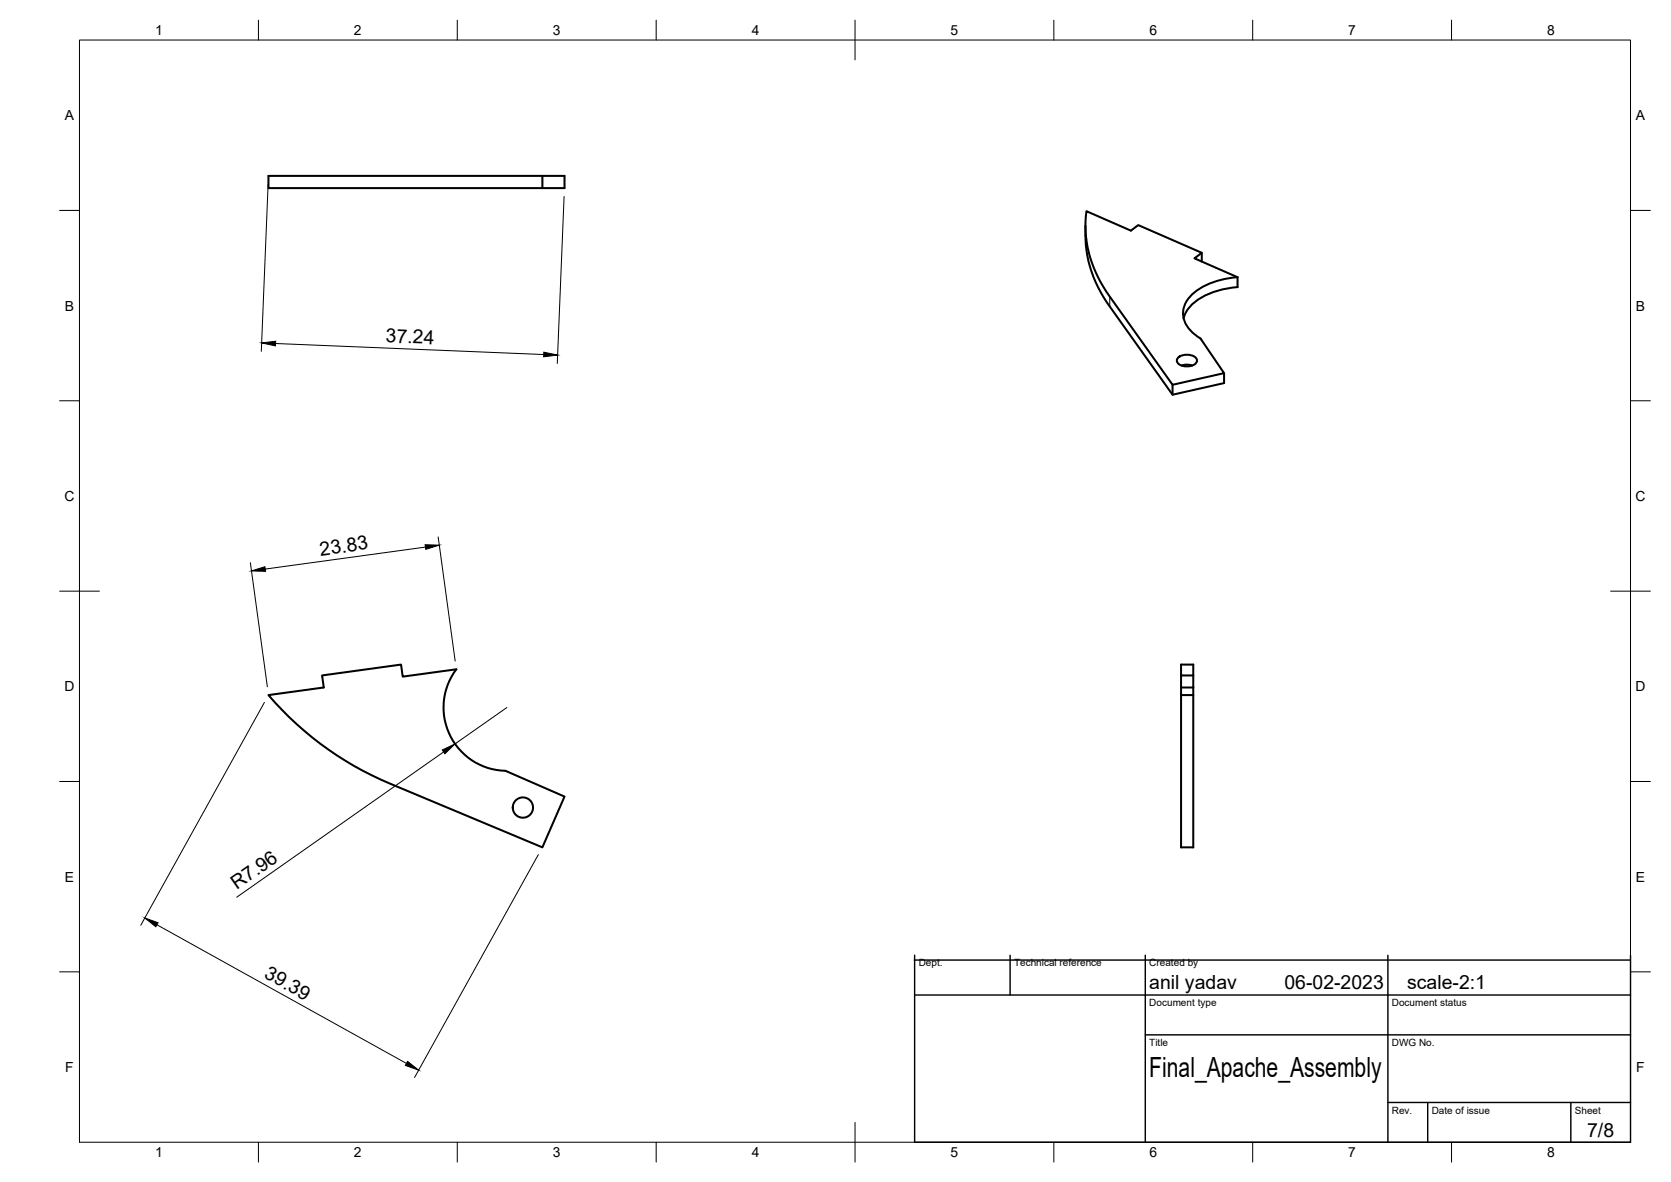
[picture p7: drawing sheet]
<svg xmlns="http://www.w3.org/2000/svg" width="420mm" height="297mm" viewBox="0 0 420 297" stroke-linecap="round" stroke-linejoin="round" font-family="sans-serif">
<!-- layer: Visible -->
<g fill="none" stroke="#000" stroke-width=".51">
<path d="M67.5 44.2h74.4v3.1h-74.4zM136.4 44.2v3.1M272.9 56.7a30.9 30.9 0 0 0 6.1 20.3l15.8 22.2 13-2.9v-2.5M273.2 53.1l11.2 4.9 1.8-1.4 16 6.9-1.9 1.4 10.9 4.7a18 18 0 0 0-12.3 5.3 6 6 0 0 0 1 8.7l2 1.5 5.9 8.7-13 2.9-15.8-22.2a29.5 29.5 0 0 1-5.8-21.4zM302.2 63.5v2.2M311.2 69.7v2.4a17.8 17.8 0 0 0-12.2 5.2l-1.1 1.8-.3 .9M294.8 96.7v2.5M296.2 89.9a3.5 3.5 0 0 1 4.7 .3 1.59 1.59 0 0 1-1.8 1.8 3.1 3.1 0 0 1-3.1-1v-.8zM297.1 91.9l1.1-.3 1.6 .3M67.5 174.7l13.9-1.9-.4-3.1 19.8-2.7 .5 3 13.4-1.8a15.9 15.9 0 0 0 12.4 25.5l14.8 6.5-5.5 12.7-38.4-16a82 82 0 0 1-30.5-22.2zM297 172.8h3M297 169.7h3"/>
<path d="M300 172.8v40.1h-3v-38.2h3M300 172.8v-5.8h-3v7.7"/>
<circle cx="131.5" cy="202.9" r="2.55"/>
</g>
<!-- layer: Visible Narrow -->
<path d="M279 74.5v2.5" fill="none" stroke="#000" stroke-width=".25"/>
<!-- layer: BORDER -->
<g fill="none" stroke="#000" stroke-width=".25">
<path d="M20 10.1h390v276.9h-390zM65 5.1v5M115 5.1v5M165 5.1v5M215 5.1v10M265 5.1v5M315 5.1v5M365 5.1v5M15 52.9h5M410 52.9h5M15 100.7h5M410 100.7h5"/>
<path d="M15 148.6h10M405 148.6h10M15 196.4h5M410 196.4h5M15 244.2h5M410 244.2h5M65 287v5M115 287v5M165 287v5M215 282.1v9.9M265 287v5M315 287v5"/>
<path d="M365 287v5"/>
</g>
<!-- layer: FD_Dimensions -->
<path d="M67.4 46.3l-1.7 42M141.8 49.4l-1.7 41.9M69.3 86.3l67.4 2.8M107 137.5l-40.3 5.5M110.2 134.9l4.2 31.2M62.9 141.4l4.3 31.2M66.5 176.5l-31.1 56M127.4 177.8l-13 9.2M111.5 189l-52 36.5M135.4 214.8l-31.2 56M39.5 232.4l62.7 34.8" fill="none" stroke="#000" stroke-width=".25"/>
<path d="M65.8 86.2l3.5-.4v1.1zM136.7 88.5l3.5 .7-3.5 .5zM106.9 136.9l3.5 .1-3.3 1.1zM63.2 143.5l3.4-1.1 .2 1.2zM111.2 188.5l3.2-1.5-2.5 2.4zM36.4 230.7l3.4 1.2-.6 1zM102.5 266.7l2.8 2.2-3.4-1.2z" fill="#000" stroke="#000" stroke-width=".25"/>
<!-- layer: TITLEBLOCK -->
<path d="M229.9 241.3h180M230 240.1v46.9h180v-46.9M230 250h180M254 240.1v9.9M288 240.1v46.9M349 240.1v46.9M288 260.1h122M349 277.1h61M359 277.1v9.9M395 277.1v9.9" fill="none" stroke="#000" stroke-width=".36"/>
<text font-size="7" x="289" y="270.6">Final_Apache_Assembly</text>
<g font-size="4.9">
<text x="97" y="86" transform="rotate(2 97 86)">37.24</text>
<text x="80.6" y="139.6" transform="rotate(-8 80.6 139.6)">23.83</text>
<text x="59.5" y="223.7" transform="rotate(-35 59.5 223.7)">R7.96</text>
<text x="66.2" y="245.6" transform="rotate(29 66.2 245.6)">39.39</text>
<text x="289" y="248.5">anil yadav</text>
<text x="323" y="248.5">06-02-2023</text>
<text x="353.8" y="248.6">scale-2:1</text>
<text x="399.1" y="285.7">7/8</text>
</g>
<g font-size="3.5">
<text x="39" y="8.8">1</text>
<text x="89" y="8.8">2</text>
<text x="139" y="8.8">3</text>
<text x="189" y="8.8">4</text>
<text x="239" y="8.8">5</text>
<text x="289" y="8.8">6</text>
<text x="339" y="8.8">7</text>
<text x="389" y="8.8">8</text>
<text x="16.3" y="30.2">A</text>
<text x="411.3" y="30.2">A</text>
<text x="16.3" y="78">B</text>
<text x="411.3" y="78">B</text>
<text x="16.2" y="125.9">C</text>
<text x="411.2" y="125.9">C</text>
<text x="16.2" y="173.7">D</text>
<text x="411.2" y="173.7">D</text>
<text x="16.3" y="221.6">E</text>
<text x="411.3" y="221.6">E</text>
<text x="16.4" y="269.4">F</text>
<text x="411.4" y="269.4">F</text>
<text x="39" y="290.8">1</text>
<text x="89" y="290.8">2</text>
<text x="139" y="290.8">3</text>
<text x="189" y="290.8">4</text>
<text x="239" y="290.8">5</text>
<text x="289" y="290.8">6</text>
<text x="339" y="290.8">7</text>
<text x="389" y="290.8">8</text>
</g>
<g font-size="2.5">
<text x="231" y="242.9">Dept.</text>
<text x="255" y="242.9">Technical reference</text>
<text x="289" y="242.9">Created by</text>
<text x="289" y="252.8">Document type</text>
<text x="350" y="252.8">Document status</text>
<text x="289" y="262.9">Title</text>
<text x="350" y="262.9">DWG No.</text>
<text x="350" y="279.9">Rev.</text>
<text x="360" y="279.9">Date of issue</text>
<text x="396" y="279.9">Sheet</text>
</g>
</svg>
